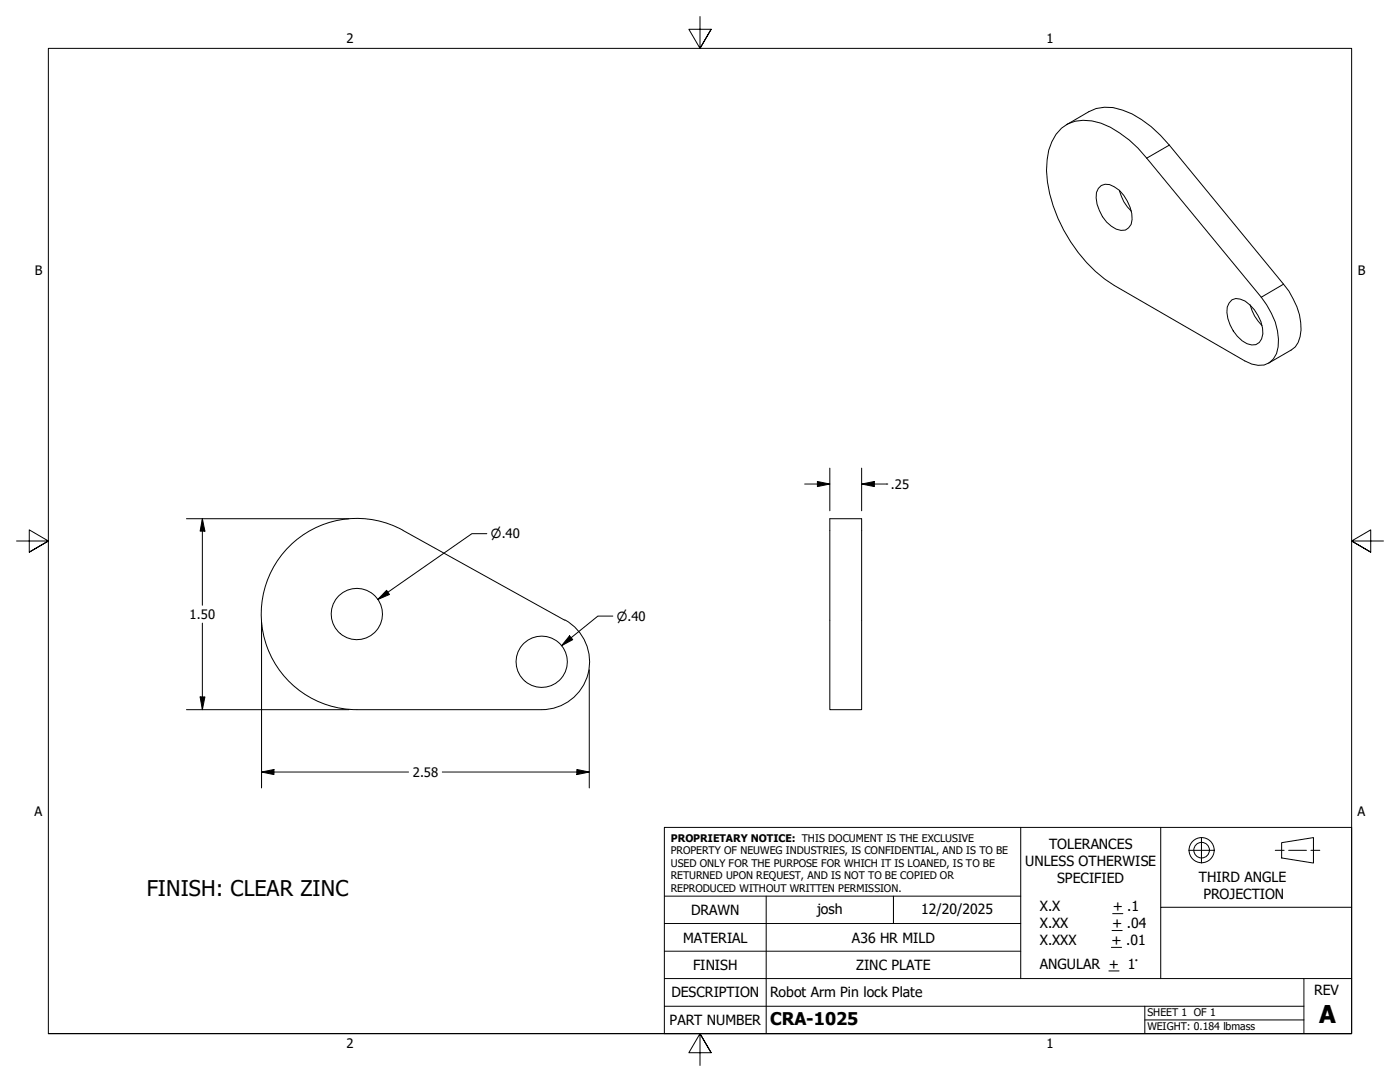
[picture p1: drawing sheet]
<svg xmlns="http://www.w3.org/2000/svg" width="279mm" height="216mm" viewBox="0 0 279 216" stroke-linecap="round" stroke-linejoin="round" font-family="sans-serif">
<!-- layer: Visible (ANSI) -->
<g fill="none" stroke="#000" stroke-width=".2">
<path d="M211.8 25.6a7.6 7.6 0 0 1 7.9-1 22 22 0 0 1 9.2 7l22.8 27.7a13.5 13.5 0 0 1 3.4 9.9 3.8 3.8 0 0 1-5.3 3.4l-1.4-.6-26-15a30.1 30.1 0 0 1-13.5-23 11.1 11.1 0 0 1 2.9-8.4zM212.9 24.9l4.4-2.6a8 8 0 0 1 6.7-.3 21.1 21.1 0 0 1 9.4 7l22.8 27.7a13.2 13.2 0 0 1 3.3 10.5l-.4 1.1-.6 .9-.8 .6-4.5 2.7M219.2 37.6a2.18 2.18 0 0 1 3.2-.3 8 8 0 0 1 3.5 6.5 2.11 2.11 0 0 1-3.1 1.9 7.5 7.5 0 0 1-4-7.3zM223.4 38a8.2 8.2 0 0 0 2.4 4.2M245.9 59.8a3.2 3.2 0 0 1 3.5 1 8.2 8.2 0 0 1 2.6 5.8 2.12 2.12 0 0 1-3.1 2 7.6 7.6 0 0 1-4-7.3l.4-.8zM249.5 60.8a8.8 8.8 0 0 0 2.3 4.2M80.5 105.8a19.1 19.1 0 0 0-27.8 12 19.1 19.1 0 0 0 18.5 23.8M80.5 105.9l32.2 17.9M165.6 103.5h6.4v38.1h-6.4zM112.7 123.7a9.6 9.6 0 0 1 4.7 10.7 9.6 9.6 0 0 1-9.3 7.2M71.2 141.6h36.9"/>
<circle cx="71.2" cy="122.5" r="5.1"/>
<circle cx="108.1" cy="132" r="5.1"/>
</g>
<!-- layer: Visible Narrow (ANSI) -->
<path d="M233.4 29l-4.5 2.6M256.2 56.7l-4.5 2.6" fill="none" stroke="#000" stroke-width=".2"/>
<!-- layer: Border (ANSI) -->
<path d="M139.7 3.3v6.4l-2.2-3.9h4.4l-2.2 3.9 2.2-3.9M3.3 107.9h6.4l-3.9-2.2v4.5l3.9-2.3-3.9 2.3M276.1 107.9h-6.4l3.9-2.2v4.5l-3.9-2.3 3.9 2.3M9.7 206.2v-196.5h260v196.5h-260h260M141.9 210.1l-2.2-3.9 2.2 3.9h-4.4l2.2-3.9v6.4" fill="none" stroke="#000" stroke-width=".2"/>
<!-- layer: Title (ANSI) -->
<g fill="none" stroke="#000" stroke-width=".2">
<path d="M132.6 165.1h137.1v41.1h-137.1zM132.6 178.8h71.1M152.9 178.8v27.4M178.3 178.8v5.5M203.7 165.1v30.2M231.6 165.1v15.9M237.2 169.7h5.1M239.8 167.1v5.1M254.5 169.7h1.8M255.8 168.1l6.3-1v5.1l-6.3-1zM257.2 169.7h3.5M261.6 169.7h1.8"/>
<path d="M132.6 195.3h137.1M132.6 189.8h71.1M132.6 184.3h71.1M221.3 193.7h2M221.8 189h2M221.9 185.7h2.1M222.1 182.3h2M260.2 195.3v10.9M269.7 181h-38.1v14.3M132.6 200.8h127.6M228.5 203.5h31.7M228.5 200.8v5.4"/>
<circle cx="239.8" cy="169.6" r="2.51"/>
<circle cx="239.8" cy="169.6" r="1.56"/>
</g>
<!-- layer: Dimension (ANSI) -->
<g fill="none" stroke="#000" stroke-width=".2">
<path d="M160.6 96.6h5M163.1 96.1l2.5 .5-2.5 .5zM165.6 93.4v8.5M172 96.6l2.5-.5v1zM172 96.6h5M172 93.4v8.5M177 96.6h.1M37.2 103.5h32.5M40.4 103.5l.5 2.5h-1zM40.4 103.5v17.3M77.2 117.8l.5 .8-2.3 1zM97.2 106.5h-3l-18.8 13.1"/>
<path d="M39.9 139.1h1l-.5 2.5zM40.4 124.3v17.3M52.2 124.1v33.1M113.7 126.9l.6 .7-2.2 1.2zM117.6 133.7v23.5M122.3 122.9h-3l-7.2 5.9M37.2 141.6h32.5M52.2 154.1l2.5-.6v1.1zM52.2 154.1h29.3M88.3 154.1h29.3M115.1 153.5l2.5 .6-2.5 .5z"/>
</g>
<path d="M163.1 96.1l2.5 .5-2.5 .5zM172 96.6l2.5-.5v1zM40.4 103.5l.5 2.5h-1zM77.2 117.8l.5 .8-2.3 1zM39.9 139.1h1l-.5 2.5zM113.7 126.9l.6 .7-2.2 1.2zM52.2 154.1l2.5-.6v1.1zM115.1 153.5l2.5 .6-2.5 .5z" fill="#000"/>
<text font-size="4.9" x="263.3" y="204.2">A</text>
<text font-size="4.3" x="29.3" y="178.7">FINISH: CLEAR ZINC</text>
<text font-size="3.5" x="153.7" y="204.6">CRA-1025</text>
<g font-size="2.8">
<text x="204.6" y="172.8">UNLESS OTHERWISE</text>
<text x="209.4" y="169.5">TOLERANCES</text>
<text x="211" y="176.1">SPECIFIED</text>
<text x="239.3" y="176.1">THIRD ANGLE</text>
<text x="240.2" y="179.4">PROJECTION</text>
<text x="137.9" y="182.6">DRAWN</text>
<text x="163.1" y="182.3">josh</text>
<text x="183.8" y="182.4">12/20/2025</text>
<text x="207.5" y="181.9">X.X</text>
<text x="207.5" y="185.2">X.XX</text>
<text x="221.9" y="185.2">+ .04</text>
<text x="222.1" y="181.9">+ .1</text>
<text x="136.3" y="188.1">MATERIAL</text>
<text x="170" y="188.1">A36 HR MILD</text>
<text x="207.5" y="188.5">X.XXX</text>
<text x="221.8" y="188.5">+ .01</text>
<text x="138.3" y="193.5">FINISH</text>
<text x="170.9" y="193.5">ZINC PLATE</text>
<text x="207.5" y="193.3">ANGULAR + 1°</text>
<text x="134" y="199">DESCRIPTION</text>
<text x="153.7" y="198.9">Robot Arm Pin lock Plate</text>
<text x="262.3" y="198.6">REV</text>
<text x="133.6" y="204.5">PART NUMBER</text>
</g>
<g font-size="2.6">
<text x="69.2" y="8.6">2</text>
<text x="208.9" y="8.6">1</text>
<text x="6.9" y="54.9">B</text>
<text x="271" y="54.9">B</text>
<text x="177.8" y="97.5">.25</text>
<text x="37.8" y="123.5">1.50</text>
<text x="82.4" y="155">2.58</text>
<text x="6.9" y="162.9">A</text>
<text x="270.9" y="162.9">A</text>
<text x="69.2" y="209.2">2</text>
<text x="208.9" y="209.2">1</text>
</g>
<g font-size="2.5">
<text x="98" y="107.4">⌀.40</text>
<text x="123.1" y="123.9">⌀.40</text>
</g>
<g font-size="2.1">
<text x="133.9" y="168">PROPRIETARY NOTICE: THIS DOCUMENT IS THE EXCLUSIVE</text>
<text x="133.9" y="170.4">PROPERTY OF NEUWEG INDUSTRIES, IS CONFIDENTIAL, AND IS TO BE</text>
<text x="133.9" y="173">USED ONLY FOR THE PURPOSE FOR WHICH IT IS LOANED, IS TO BE</text>
<text x="133.9" y="175.5">RETURNED UPON REQUEST, AND IS NOT TO BE COPIED OR</text>
<text x="133.9" y="178">REPRODUCED WITHOUT WRITTEN PERMISSION.</text>
<text x="229" y="202.8">SHEET 1 OF 1</text>
<text x="229" y="205.6">WEIGHT: 0.184 lbmass</text>
</g>
</svg>
